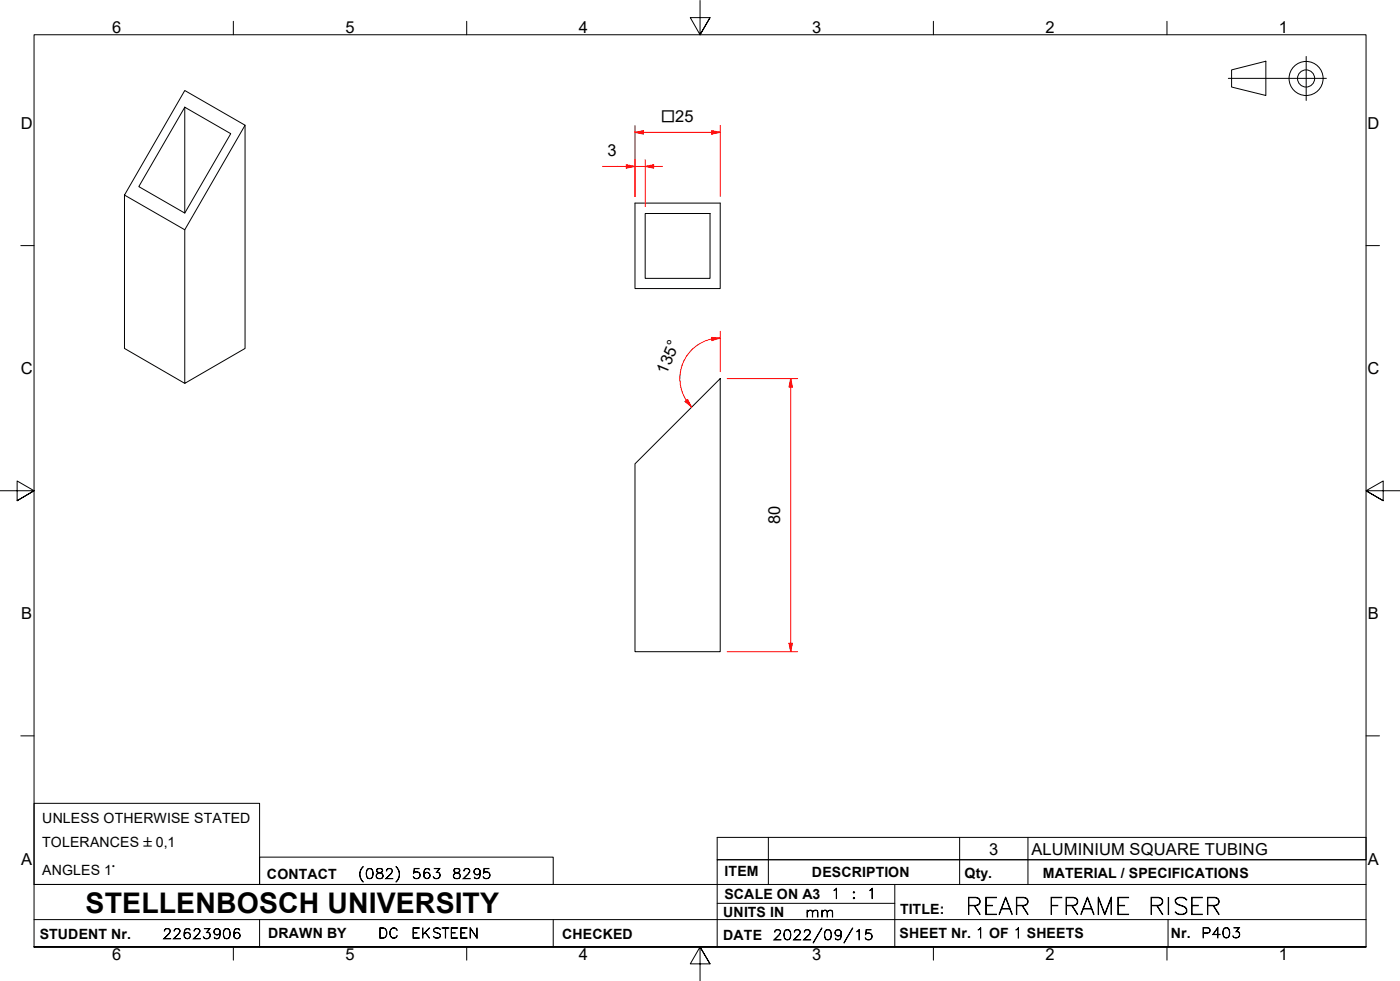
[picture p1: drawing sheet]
<svg xmlns="http://www.w3.org/2000/svg" width="410mm" height="287mm" viewBox="0 0 410 287" stroke-linecap="round" stroke-linejoin="round" font-family="sans-serif">
<!-- layer: Visible Edges(ISO) -->
<path d="M54.1 26.5l17.7 10.2-17.7 30.6-17.7-10.2zM54.1 31.4l13.5 7.7-13.5 23.3-13.5-7.8zM54.1 31.4v31M71.8 36.7v65.3l-17.7 10.2v-44.9M36.4 57.1v44.9l17.7 10.2M185.9 59.5h25v25h-25zM188.9 62.5h19v19h-19zM185.9 135.8l25-25v80h-25z" fill="none" stroke="#000" stroke-width=".29"/>
<!-- layer: Symbols(ISO) -->
<path d="M210 245.1h190v6.6h-190zM225 245.1v6.6M281 245.1v6.6M301 245.1v6.6" fill="none" stroke="#000" stroke-width=".29"/>
<!-- layer: Border_0 -->
<g fill="none" stroke="#000" stroke-width=".29">
<path d="M68.3 6.2v4M136.7 6.2v4M205 .1v10.1l-2.9-5h5.8l-2.9 5 2.9-5M273.3 6.2v4M341.7 6.2v4M6.1 71.9h3.9M400 71.9h3.9M0 143.7h10l-5-2.9v5.8l5-2.9-5 2.9M410 143.7h-10l5-2.9v5.8l-5-2.9 5 2.9M6.1 215.4h3.9M400 215.4h3.9M10 277.2v-267h390v267h-390h390"/>
<path d="M68.3 277.2v3.9M136.7 277.2v3.9M273.3 277.2v3.9M341.7 277.2v3.9M207.9 282.1l-2.9-4.9 2.9 4.9h-5.8l2.9-4.9v10"/>
</g>
<!-- layer: Sketch Geometry(ISO) -->
<g fill="none" stroke="#000" stroke-width=".29">
<path d="M382.5 16.5v12.9M359.7 22.9h28.7M360.6 20.5l10-2.6v10.1l-10-2.5zM10 235.2h66v23.7h-66zM10 258.9h390M76 250.9h86v8h-86zM225 251.7v7.2M262 258.9v18.3M281 251.7v7.2M301 251.7v7.2M400 251.7h-190v25.5M10 277.2h390"/>
<path d="M10 269.2h390M76 269.2v8M162 269.2v8M210 264.4h52M342 269.2v8"/>
<circle cx="382.4" cy="23" r="5"/>
<circle cx="382.4" cy="23" r="2.51"/>
</g>
<!-- layer: Dimensions(ISO) -->
<path d="M231.5 188.3v2.5" fill="none" stroke="#f00" stroke-width=".29"/>
<path d="M231 188.3h1l-.5 2.5z" fill-rule="evenodd" fill="#f00"/>
<path d="M231.5 110.8v2.5M231 188.3h1l-.5 2.5z" fill="none" stroke="#f00" stroke-width=".29"/>
<path d="M231.5 110.8l.5 2.5h-1z" fill-rule="evenodd" fill="#f00"/>
<path d="M183.4 48.7h2.5M212.9 110.8h20.7M231.5 110.8l.5 2.5h-1zM231.5 113.3v75M212.9 190.8h20.7" fill="none" stroke="#f00" stroke-width=".29"/>
<path d="M183.4 48.2l2.5 .5-2.5 .5z" fill-rule="evenodd" fill="#f00"/>
<path d="M183.4 48.2l2.5 .5-2.5 .5zM188.9 48.7h2.5" fill="none" stroke="#f00" stroke-width=".29"/>
<path d="M188.9 48.7l2.5-.5v1z" fill-rule="evenodd" fill="#f00"/>
<path d="M185.9 38.7h2.5M176.4 48.7h7M185.9 48.7h3M185.9 46.8v10.7M188.9 48.7l2.5-.5v1zM188.9 46.8v13.7M191.4 48.7h2.5" fill="none" stroke="#f00" stroke-width=".29"/>
<path d="M185.9 38.7l2.5-.5v1.1z" fill-rule="evenodd" fill="#f00"/>
<path d="M185.9 38.7l2.5-.5v1.1zM208.4 38.7h2.5" fill="none" stroke="#f00" stroke-width=".29"/>
<path d="M208.4 38.2l2.5 .5-2.5 .6z" fill-rule="evenodd" fill="#f00"/>
<path d="M185.9 36.7v20.8M188.4 38.7h20M208.4 38.2l2.5 .5-2.5 .6zM210.9 36.7v20.8M201 117.2l1.5 1.9" fill="none" stroke="#f00" stroke-width=".29"/>
<path d="M200.6 117.6l.8-.7 1.1 2.2z" fill-rule="evenodd" fill="#f00"/>
<path d="M210.9 98.9l-2.5 .3M200.6 117.6l.8-.7 1.1 2.2z" fill="none" stroke="#f00" stroke-width=".29"/>
<path d="M208.3 98.8l2.6 .1-2.4 .8z" fill-rule="evenodd" fill="#f00"/>
<path d="M208.3 98.8l2.6 .1-2.4 .8zM208.4 99.2a11.8 11.8 0 0 0-7.4 18M210.9 97v11.8" fill="none" stroke="#f00" stroke-width=".29"/>
<text font-size="8.3" x="25.1" y="267.2">STELLENBOSCH UNIVERSITY</text>
<g font-size="6.7">
<text x="282.6" y="267.7">REAR</text>
<text x="306.8" y="267.7">FRAME</text>
<text x="336.1" y="267.7">RISER</text>
</g>
<g font-size="4.8">
<text x="32.8" y="9.7">6</text>
<text x="101.2" y="9.7">5</text>
<text x="169.5" y="9.7">4</text>
<text x="237.8" y="9.7">3</text>
<text x="306.1" y="9.7">2</text>
<text x="374.5" y="9.7">1</text>
<text x="6.1" y="37.8">D</text>
<text x="400.4" y="37.8">D</text>
<text x="177.9" y="45.7">3</text>
<text x="6.1" y="109.6">C</text>
<text x="195.2" y="109.7" transform="rotate(-68 195.2 109.7)">135°</text>
<text x="400.4" y="109.6">C</text>
<text x="228.5" y="153.5" transform="rotate(-90 228.5 153.5)">80</text>
<text x="6.2" y="181.3">B</text>
<text x="400.5" y="181.3">B</text>
<text x="289.6" y="250.1">3</text>
<text x="302" y="250.2">ALUMINIUM SQUARE TUBING</text>
<text x="6.2" y="253.1">A</text>
<text x="400.5" y="253.1">A</text>
<text x="32.8" y="281.1">6</text>
<text x="101.2" y="281.1">5</text>
<text x="169.5" y="281.1">4</text>
<text x="237.8" y="281.1">3</text>
<text x="306.1" y="281.1">2</text>
<text x="374.5" y="281.1">1</text>
</g>
<text font-size="4.6" x="193.6" y="35.7">□25</text>
<g font-size="4.1">
<text x="12.4" y="240.9">UNLESS OTHERWISE STATED</text>
<text x="12.4" y="247.9">TOLERANCES ±0,1</text>
<text x="12.4" y="256">ANGLES 1°</text>
<text x="78.2" y="257.2">CONTACT</text>
<text x="212.2" y="256.5">ITEM</text>
<text x="237.7" y="256.7">DESCRIPTION</text>
<text x="282.4" y="256.9">Qty.</text>
<text x="305.4" y="256.9">MATERIAL / SPECIFICATIONS</text>
<text x="212.1" y="263">SCALE ON A3</text>
<text x="211.8" y="268.4">UNITS IN</text>
<text x="263.5" y="267.7">TITLE:</text>
<text x="11.6" y="274.8">STUDENT Nr.</text>
<text x="78.5" y="274.6">DRAWN BY</text>
<text x="164.6" y="274.8">CHECKED</text>
<text x="211.8" y="275.1">DATE</text>
<text x="263.4" y="274.6">SHEET Nr. 1 OF 1 SHEETS</text>
<text x="342.8" y="274.5">Nr.</text>
</g>
<g font-size="4">
<text x="104.8" y="257.2">(082)</text>
<text x="120.6" y="257.2">563</text>
<text x="132.3" y="257.2">8295</text>
<text x="243.3" y="263">1</text>
<text x="249.3" y="263">:</text>
<text x="253.8" y="263">1</text>
<text x="235.8" y="268.4">mm</text>
<text x="47.6" y="274.8">22623906</text>
<text x="110.7" y="274.6">DC</text>
<text x="120.4" y="274.6">EKSTEEN</text>
<text x="226.3" y="275.1">2022/09/15</text>
<text x="351.7" y="274.5">P403</text>
</g>
</svg>
